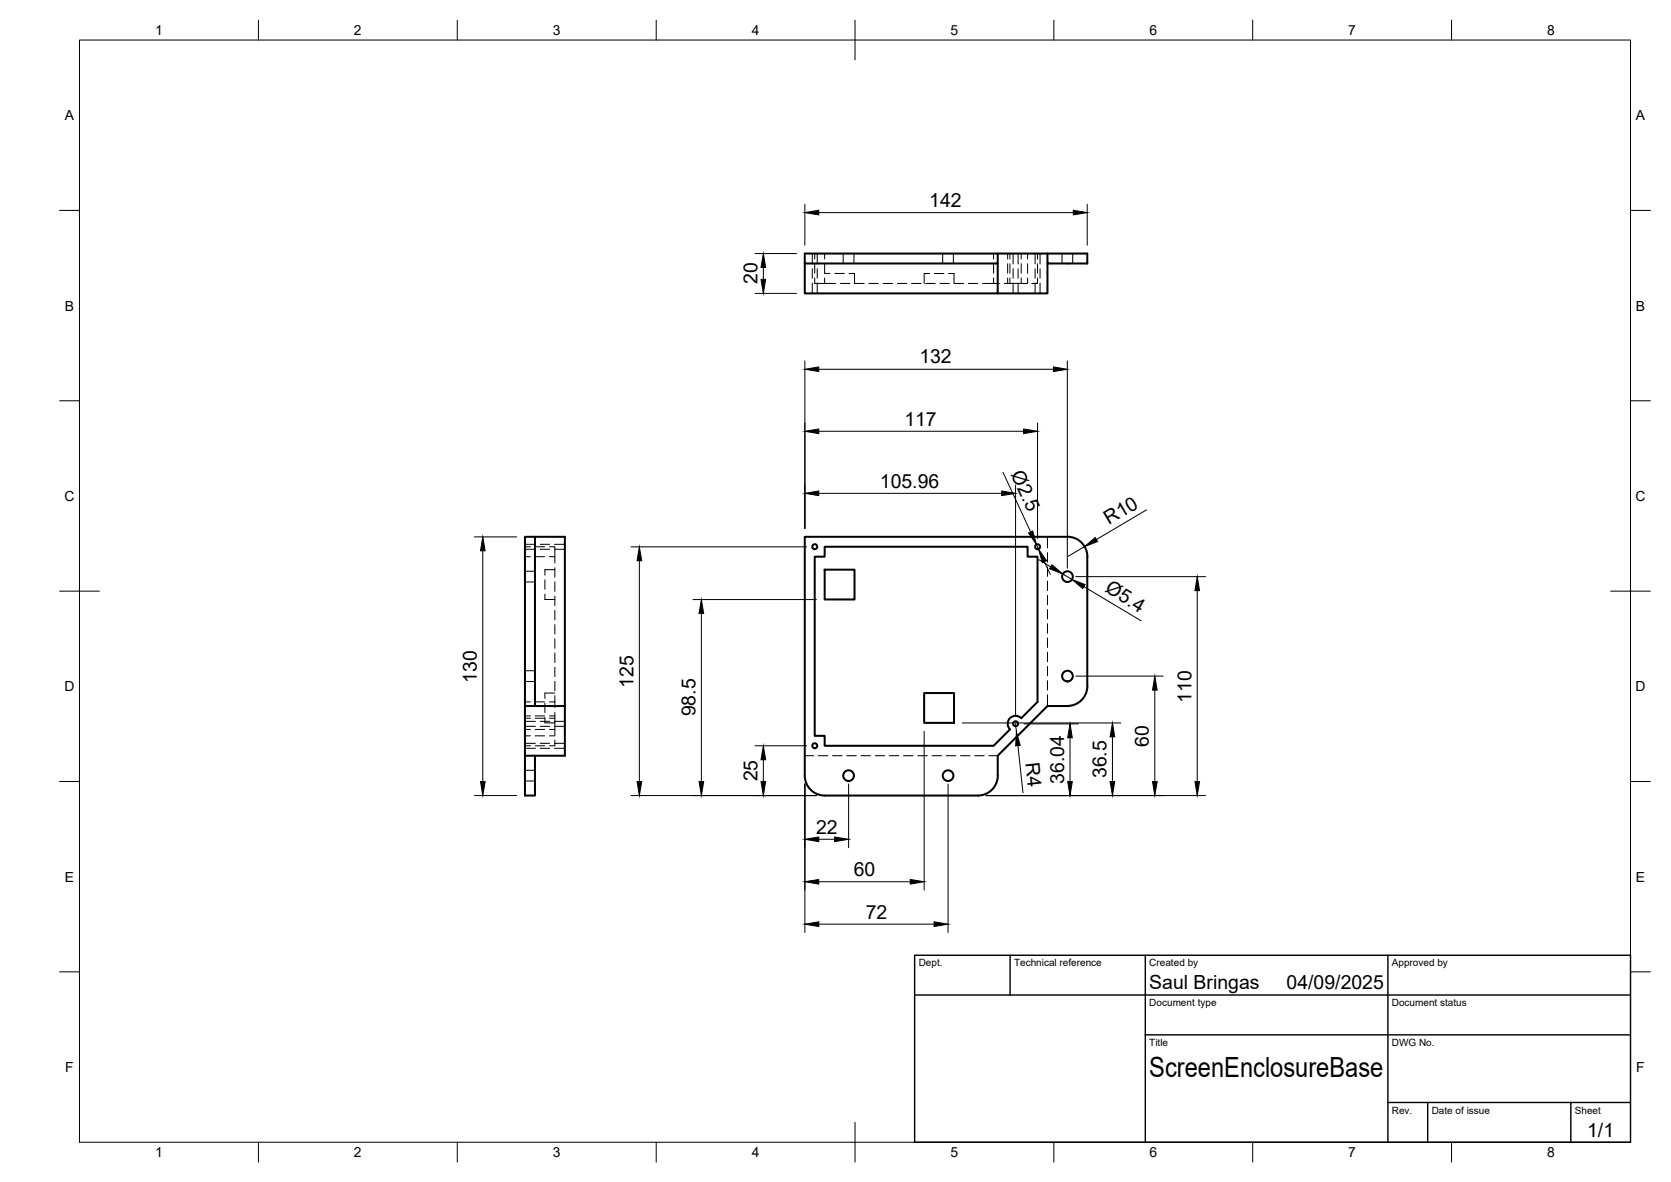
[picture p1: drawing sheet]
<svg xmlns="http://www.w3.org/2000/svg" width="420mm" height="297mm" viewBox="0 0 420 297" stroke-linecap="round" stroke-linejoin="round" font-family="sans-serif">
<!-- layer: Visible -->
<g fill="none" stroke="#000" stroke-width=".51">
<path d="M202.4 66.2v7.5h48.5v-7.5M250.9 63.7v2.5h-48.5v-2.5h71v2.5h-10v-2.5M263.4 66.2v7.5h-12.5M134.5 134.9h7.5v42.5h-7.5M204.9 139.9h2.4v-2.5h51.1v2.5h2.5v36.5l-4.1 4.1a2 2 0 0 0-2.8 0 2 2 0 0 0 0 2.8l-4.2 4.1h-42.5v-2.5h-2.4zM273.4 139.9v32.5a5 5 0 0 1-5 5M273.4 139.9a5 5 0 0 0-5-5h-66v60a5 5 0 0 0 5 5h38.5M207.3 143.2h7.6v7.5h-7.6zM132 177.4h2.5v-42.5h-2.5v65h2.5v-10h-2.5M142 177.4v12.5h-7.5M232.4 174.2h7.5v7.5h-7.5zM268.4 177.4h-5l-12.5 12.5v5a5 5 0 0 1-5 5"/>
<circle cx="204.9" cy="137.4" r=".62"/>
<circle cx="260.9" cy="137.4" r=".62"/>
<circle cx="268.4" cy="144.9" r="1.34"/>
<circle cx="268.4" cy="169.9" r="1.34"/>
<circle cx="204.9" cy="187.4" r=".62"/>
<circle cx="213.4" cy="194.9" r="1.34"/>
<circle cx="238.4" cy="194.9" r="1.34"/>
<circle cx="255.4" cy="181.9" r=".62"/>
</g>
<!-- layer: Hidden -->
<g fill="none" stroke="#000" stroke-width=".25">
<path d="M204.2 63.7v2.6M204.2 67.5v2.4M204.2 71.1v2.6M204.9 69.9v1.3h5.2M204.9 63.7v1.4M204.9 66.3v2.4M205.5 63.7v2.6M205.5 67.5v2.4M205.5 71.1v2.6M207.3 63.7v1.4M207.3 66.3v2.4M207.3 69.9v1.3"/>
<path d="M207.3 68.7h1.4M209.9 68.7h2.4M211.3 71.2h2.4M212 63.7v2.5M213.5 68.7h1.4v2.5M214.7 63.7v2.5M214.9 71.2h2.4M218.5 71.2h2.4M222 71.2h2.4M225.6 71.2h2.4M229.2 71.2h2.4M232.8 71.2h2.3"/>
<path d="M233.7 68.7h-1.3v2.5M234.9 68.7h2.4M236.3 71.2h2.4M237 63.7v2.5M238.5 68.7h1.4v2.5M239.7 63.7v2.5M239.9 71.2h2.4M243.5 71.2h2.4M247.1 71.2h4.2M249.8 63.7v1.4M249.8 66.3v2.4M249.8 69.9v1.3"/>
<path d="M252.5 71.2h5.7M253.4 63.7v1.4M253.4 66.3v2.4M253.4 69.9v1.3M253.9 63.7v1.4M253.9 66.3v2.4M253.9 69.9v1.3M254.7 63.7v2.6M254.7 67.5v2.4M254.7 71.1v2.6M256 63.7v2.6M256 67.5v2.4"/>
<path d="M256 71.1v2.6M256.8 63.7v1.4M256.8 66.3v2.4M256.8 69.9v1.3M258.4 63.7v1.4M258.4 66.3v2.4M258.4 69.9v1.3M260.3 63.7v2.6M260.3 67.5v2.4M260.3 71.1v2.6M260.9 63.7v1.4M260.9 66.3v2.4"/>
<path d="M260.9 69.9v1.3h-1.5M261.5 63.7v2.6M261.5 67.5v2.4M261.5 71.1v2.6M267 63.7v2.5M269.7 63.7v2.5M132 139.9h1.4M132 137.4h1.4M132 136.8h2.6M132 138h2.6M134.6 139.9h2.3M134.6 137.4h2.3"/>
<path d="M135.8 136.8h2.4M135.8 138h2.4M138.2 137.4h1.3v2.5h-1.3M139.4 136.8h2.6M139.4 138h2.6M139.5 139.9v1.6M263.4 134.9v2.8M263.4 138.9v2.4M132 143.6h2.5M132 146.2h2.5M137 145.7v2.4M137 149.3v1.4h2.5"/>
<path d="M139.5 142.7v2.3M139.5 146.2v2.4M139.5 149.8v2.4M139.5 153.4v2.4M139.5 157v2.3M139.5 143.2h-2.5v1.3M263.4 142.5v2.4M263.4 146v2.4M263.4 149.6v2.4M263.4 153.2v2.4M263.4 156.7v2.4M132 176.4h1.4"/>
<path d="M132 168.6h2.5M132 171.3h2.5M132 179.9h1.4M134.6 176.4h2.3M134.6 179.9h2.3M137 176.7v2.4M138.2 176.4h1.3M138.2 179.9h1.3M139.5 179v5.8M139.5 160.5v2.4M139.5 164.1v2.4M139.5 167.7v2.4"/>
<path d="M139.5 171.2v2.4M139.5 174.8v3M139.5 174.2h-2.5v1.3M263.4 160.3v2.4M263.4 163.9v2.4M263.4 167.5v2.3M263.4 171.1v2.3M263.4 174.6v2.8M132 184.9h1.4M132 183.3h1.4M132 180.5h1.4M132 187.4h1.4"/>
<path d="M132 181.3h2.6M132 182.5h2.6M132 186.8h2.6M132 188.1h2.6M132 193.6h2.5M132 196.3h2.5M134.6 184.9h2.3M134.6 183.3h2.3M134.6 180.5h2.3M134.6 187.4h2.3M135.8 181.3h2.4M135.8 182.5h2.4"/>
<path d="M135.8 186.8h2.4M135.8 188.1h2.4M137 180.3v1.4h2.5M138.2 184.9h1.3M138.2 183.3h1.3M138.2 180.5h1.3M139.4 181.3h2.6M139.4 182.5h2.6M139.4 186.8h2.6M139.4 188.1h2.6M139.5 186v1.4h-1.3M202.4 189.9h2.2"/>
<path d="M205.8 189.9h2.4M209.3 189.9h2.4M212.9 189.9h2.4M216.5 189.9h2.4M220.1 189.9h2.3M223.6 189.9h2.4M227.2 189.9h2.4M230.8 189.9h2.4M234.4 189.9h2.3M237.9 189.9h2.4M241.5 189.9h2.4M245.1 189.9h2.4"/>
<path d="M248.6 189.9h2.3"/>
</g>
<!-- layer: BORDER -->
<g fill="none" stroke="#000" stroke-width=".25">
<path d="M20 10.1h390v276.9h-390zM65 5.1v5M115 5.1v5M165 5.1v5M215 5.1v10M265 5.1v5M315 5.1v5M365 5.1v5M15 52.9h5M410 52.9h5M15 100.7h5M410 100.7h5"/>
<path d="M15 148.6h10M405 148.6h10M15 196.4h5M410 196.4h5M15 244.2h5M410 244.2h5M65 287v5M115 287v5M165 287v5M215 282.1v9.9M265 287v5M315 287v5"/>
<path d="M365 287v5"/>
</g>
<!-- layer: TITLEBLOCK -->
<path d="M230 240.1h180v46.9h-180zM230 250h180M254 240.1v9.9M288 240.1v46.9M349 240.1v46.9M288 260.1h122M349 277.1h61M359 277.1v9.9M395 277.1v9.9" fill="none" stroke="#000" stroke-width=".36"/>
<!-- layer: FD_Dimensions -->
<g fill="none" stroke="#000" stroke-width=".25">
<path d="M202.4 51.3v10.3M205.9 53.4h64M273.4 51.3v10.3M189.8 73.7h10.5M189.8 63.7h10.5M191.9 67.2v3M202.4 90.7v42.1M205.9 92.8h59M268.4 90.7v52.1M205.9 108.4h51.5M252.2 118.7l6.9 15M260.9 106.3v29"/>
<path d="M119.3 134.9h10.6M121.4 138.4v58M158.7 137.4h44.1M205.9 124h46M255.4 121.9v57.9M260.6 136.8l.5 1.2M272.7 137.4l-4.3 2.5M288.3 128.1l-12.6 7.5M160.8 140.9v55.5M174.2 150.7h31.1M176.4 154.2v42.2M261.2 140.6l3 1.8"/>
<path d="M262.6 141.2l1.5 3.1M267.2 144.2l2.3 1.4M270.5 144.9h32.6M272.5 147.4l14.4 8.6M301 148.4v48M270.5 169.9h22M290.4 173.4v23M119.3 199.9h10.6M158.7 199.9h46.6M189.8 187.4h13M191.9 190.9v5.5M202.4 197v37.3"/>
<path d="M213.4 197v16M232.4 183.8v39.9M238.4 197v37.3M242 181.7h39.8M248 199.9h55.1M255.4 181.9l.2 2M255.9 187.4l1.3 11.8M257.5 181.9h13.6M269 185.4v11M279.7 185.2v11.2M205.9 210.9h4M205.9 232.2h29"/>
<path d="M205.9 221.6h23"/>
</g>
<g fill="#000" stroke="#000" stroke-width=".25">
<path d="M202.4 53.4l3.5-.6v1.2zM269.9 52.8l3.5 .6-3.5 .6zM191.3 70.2h1.2l-.6 3.5zM191.9 63.7l.6 3.5h-1.2zM202.4 92.8l3.5-.6v1.2zM264.9 92.2l3.5 .6-3.5 .6zM202.4 108.4l3.5-.6v1.2zM257.4 107.8l3.5 .6-3.5 .6zM121.4 134.9l.6 3.5h-1.2zM202.4 124l3.5-.6v1.2zM251.9 123.4l3.5 .6-3.5 .6zM258.6 133.9l1.1-.5 .9 3.4z"/>
<path d="M272.7 137.4l2.7-2.3 .6 1zM160.8 137.4l.6 3.5h-1.2zM176.4 150.7l.5 3.5h-1.1zM261.1 138l2 2.9-1 .5zM264.5 141.9l2.7 2.3-3.3-1.3zM269.5 145.6l3.3 1.3-.6 1zM301 144.9l.6 3.5h-1.1zM290.4 169.9l.6 3.5h-1.2zM120.8 196.4h1.2l-.6 3.5zM160.2 196.4h1.2l-.6 3.5zM175.8 196.4h1.1l-.5 3.5zM191.3 196.4h1.2l-.6 3.5z"/>
<path d="M191.9 187.4l.6 3.5h-1.2zM255.6 183.9l.9 3.4-1.1 .1zM268.5 196.4h1.1l-.6 3.5zM269 181.9l.6 3.5h-1.1zM279.1 196.4h1.2l-.6 3.5zM279.7 181.7l.6 3.5h-1.2zM289.8 196.4h1.2l-.6 3.5zM300.5 196.4h1.1l-.6 3.5zM202.4 210.9l3.5-.6v1.2zM209.9 210.3l3.5 .6-3.5 .6zM202.4 232.2l3.5-.5v1.1zM202.4 221.6l3.5-.6v1.2z"/>
<path d="M228.9 221l3.5 .6-3.5 .6zM234.9 231.7l3.5 .5-3.5 .6z"/>
</g>
<text font-size="7" x="289" y="270.6">ScreenEnclosureBase</text>
<g font-size="4.9">
<text x="233.7" y="52">142</text>
<text x="190.5" y="71.4" transform="rotate(-90 190.5 71.4)">20</text>
<text x="231.2" y="91.3">132</text>
<text x="227.4" y="107">117</text>
<text x="254.1" y="119.2" transform="rotate(65 254.1 119.2)">Ø2.5</text>
<text x="221.2" y="122.5">105.96</text>
<text x="278.8" y="132" transform="rotate(-31 278.8 132)">R10</text>
<text x="277.6" y="148.6" transform="rotate(31 277.6 148.6)">Ø5.4</text>
<text x="119.9" y="171.6" transform="rotate(-90 119.9 171.6)">130</text>
<text x="159.3" y="172.9" transform="rotate(-90 159.3 172.9)">125</text>
<text x="299.6" y="176.6" transform="rotate(-90 299.6 176.6)">110</text>
<text x="174.9" y="180.1" transform="rotate(-90 174.9 180.1)">98.5</text>
<text x="257.8" y="191.7" transform="rotate(84 257.8 191.7)">R4</text>
<text x="288.9" y="187.6" transform="rotate(-90 288.9 187.6)">60</text>
<text x="190.5" y="196.4" transform="rotate(-90 190.5 196.4)">25</text>
<text x="267.6" y="197" transform="rotate(-90 267.6 197)">36.04</text>
<text x="278.3" y="195.6" transform="rotate(-90 278.3 195.6)">36.5</text>
<text x="205.2" y="209.5">22</text>
<text x="214.7" y="220.1">60</text>
<text x="217.7" y="230.9">72</text>
<text x="289" y="248.5">Saul Bringas</text>
<text x="323.5" y="248.5">04/09/2025</text>
<text x="399.1" y="285.7">1/1</text>
</g>
<g font-size="3.5">
<text x="39" y="8.8">1</text>
<text x="89" y="8.8">2</text>
<text x="139" y="8.8">3</text>
<text x="189" y="8.8">4</text>
<text x="239" y="8.8">5</text>
<text x="289" y="8.8">6</text>
<text x="339" y="8.8">7</text>
<text x="389" y="8.8">8</text>
<text x="16.3" y="30.2">A</text>
<text x="411.3" y="30.2">A</text>
<text x="16.3" y="78">B</text>
<text x="411.3" y="78">B</text>
<text x="16.2" y="125.9">C</text>
<text x="411.2" y="125.9">C</text>
<text x="16.2" y="173.7">D</text>
<text x="411.2" y="173.7">D</text>
<text x="16.3" y="221.6">E</text>
<text x="411.3" y="221.6">E</text>
<text x="16.4" y="269.4">F</text>
<text x="411.4" y="269.4">F</text>
<text x="39" y="290.8">1</text>
<text x="89" y="290.8">2</text>
<text x="139" y="290.8">3</text>
<text x="189" y="290.8">4</text>
<text x="239" y="290.8">5</text>
<text x="289" y="290.8">6</text>
<text x="339" y="290.8">7</text>
<text x="389" y="290.8">8</text>
</g>
<g font-size="2.5">
<text x="231" y="242.9">Dept.</text>
<text x="255" y="242.9">Technical reference</text>
<text x="289" y="242.9">Created by</text>
<text x="350" y="242.9">Approved by</text>
<text x="289" y="252.8">Document type</text>
<text x="350" y="252.8">Document status</text>
<text x="289" y="262.9">Title</text>
<text x="350" y="262.9">DWG No.</text>
<text x="350" y="279.9">Rev.</text>
<text x="360" y="279.9">Date of issue</text>
<text x="396" y="279.9">Sheet</text>
</g>
</svg>
